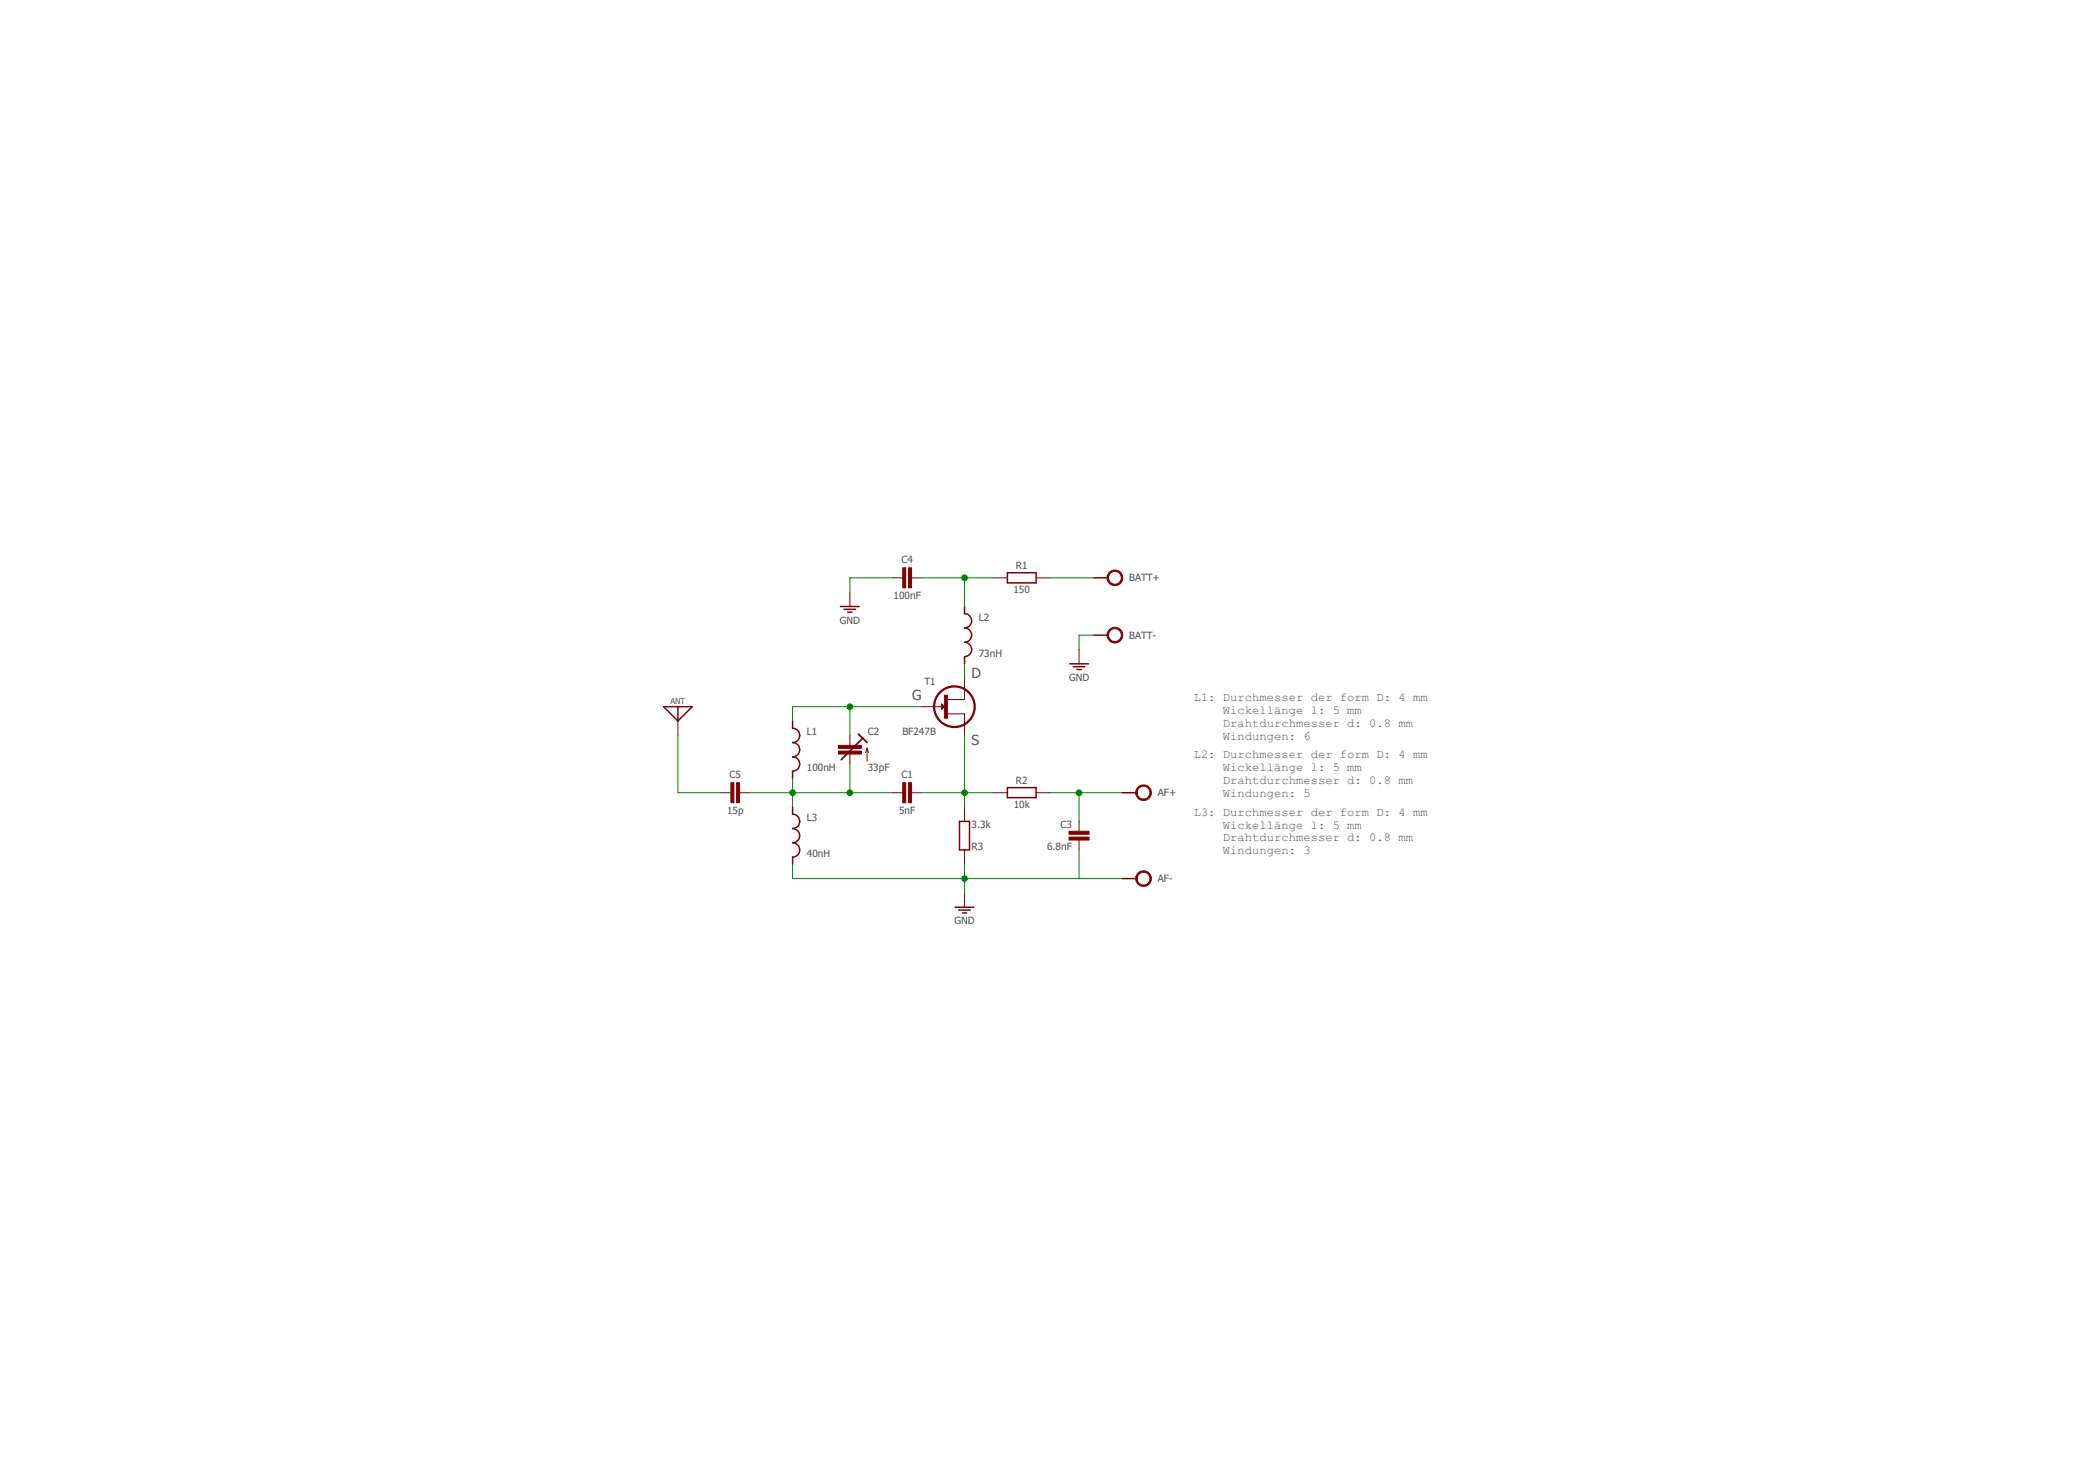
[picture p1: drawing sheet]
<svg xmlns="http://www.w3.org/2000/svg" width="297mm" height="210mm" viewBox="0 0 297 210" stroke-linecap="round" stroke-linejoin="round" font-family="sans-serif">
<g fill="none" stroke="#800000" stroke-width=".14">
<path d="M120.5 83.9v2.1M126.6 81.9h1.4M129.2 81.9h1.5M133.5 99.8l.4 .4-.4 .4zM133.5 99.9l.3 .3-.3 .2zM133.6 100v.3l.2-.1M136.8 96.1v3h-2.7M140.8 81.9h2M146.9 81.9h2M153 92.1v2M96.1 102.2v2M102.2 112.4h1.4"/>
<path d="M104.9 112.4h1.4M120.5 104.2v1.4M120.5 106.9v1.4M122.9 106v1.9M122.9 106l.2 .7M122.9 106l-.2 .7M126.6 112.4h1.4M129.2 112.4h1.5M130.7 100.2h3.3M134.1 101.2h2.7v3M136.8 114.4v2M140.8 112.4h2"/>
<path d="M146.9 112.4h2M153 116.4v1.4M153 119v1.5M136.8 120.5v2M136.8 126.6v2"/>
</g>
<circle cx="135.3" cy="100.2" r="2.88" fill="none" stroke="#800000" stroke-width=".32"/>
<g fill="#800000" stroke="#800000" stroke-width=".14">
<path d="M133.9 98.5h.4v3.3h-.4z"/>
<path d="M118.9 106.4h3.2v.5h-3.2z"/>
<path d="M118.9 105.6h3.2v.5h-3.2z"/>
<path d="M128 110.9h.4v2.9h-.4z"/>
<path d="M128.8 110.9h.4v2.9h-.4z"/>
<path d="M151.6 118.6h2.8v.5h-2.8z"/>
<path d="M151.6 117.8h2.8v.4h-2.8z"/>
<path d="M128 80.5h.4v2.8h-.4z"/>
<path d="M128.8 80.5h.4v2.8h-.4z"/>
<path d="M103.6 110.9h.5v2.9h-.5z"/>
<path d="M104.4 110.9h.5v2.9h-.5z"/>
</g>
<g fill="none" stroke="#800000" stroke-width=".21">
<path d="M119.2 86h2.6M119.7 86.4h1.6M120.2 86.8h.6M136.8 86v1a1.02 1.02 0 0 1 1 1 1.02 1.02 0 0 1-1 1 1.02 1.02 0 0 1 1 1 1.02 1.02 0 0 1-1 1 1.02 1.02 0 0 1 1 1.1 1.02 1.02 0 0 1-1 1v1M142.8 81.2h4.1v1.4h-4.1zM151.7 94.1h2.6M152.2 94.5h1.6M152.7 94.9h.6M155 90h2.1M155 81.9h2.1M94.1 100.2h4l-2 2zM96.1 100.2v2"/>
<path d="M112.4 102.2v1a1.02 1.02 0 0 1 1 1 1.02 1.02 0 0 1-1 1 1.02 1.02 0 0 1 1 1.1 1.02 1.02 0 0 1-1 1 1.02 1.02 0 0 1 1 1 1.02 1.02 0 0 1-1 1v1M112.4 114.4v1a1.02 1.02 0 0 1 1 1 1.02 1.02 0 0 1-1 1 1.01 1.01 0 0 1 1 1 1.01 1.01 0 0 1-1 1 1.02 1.02 0 0 1 1 1.1 1.02 1.02 0 0 1-1 1v1M136 116.4h1.5v4.1h-1.5zM142.8 111.6h4.1v1.5h-4.1zM159.1 112.4h2M135.4 128.6h2.7M135.9 129h1.7M136.4 129.4h.7M159.1 124.5h2"/>
</g>
<path d="M121.7 104l.6 .6M122.3 104.6l-3 3.1M122.3 104.6l.6 .6" fill="none" stroke="#800000" stroke-width=".25"/>
<g fill="#800000" stroke="#800000" stroke-width=".14">
<path d="M157.4 89.2a1.12 1.12 0 0 1 1.7 .3 1.12 1.12 0 0 1-.8 1.6 1.12 1.12 0 0 1-1.3-1.1h.2a.91 .91 0 0 1 1.2-.8 .91 .91 0 0 1 .3 1.5 .91 .91 0 0 1-1.5-.4v-.3h-.2v-.3z" fill-rule="evenodd"/>
<path d="M157.4 81a1.12 1.12 0 0 1 1.7 .4 1.12 1.12 0 0 1-.8 1.6 1.12 1.12 0 0 1-1.3-1.1h.2a.91 .91 0 0 1 1.2-.9 .91 .91 0 0 1 .3 1.5 .91 .91 0 0 1-1.5-.4v-.2h-.2v-.3z" fill-rule="evenodd"/>
<path d="M161.4 123.7a1.12 1.12 0 0 1 1.7 .3 1.12 1.12 0 0 1-.7 1.6 1.12 1.12 0 0 1-1.4-1.1h.2a.9 .9 0 0 1 1.3-.8 .9 .9 0 0 1 .2 1.5 .9 .9 0 0 1-1.4-.4l-.1-.3h-.2l.1-.3z" fill-rule="evenodd"/>
<path d="M161.4 111.5a1.12 1.12 0 0 1 1.7 .3 1.12 1.12 0 0 1-.7 1.6 1.12 1.12 0 0 1-1.4-1h.2a.9 .9 0 0 1 1.3-.9 .9 .9 0 0 1 .2 1.5 .9 .9 0 0 1-1.4-.4l-.1-.2h-.2l.1-.4z" fill-rule="evenodd"/>
</g>
<g fill="none" stroke="#008000" stroke-width=".14">
<path d="M126.6 81.9h-6.1v2M130.7 81.9h10.1M136.8 81.9v4.1M136.8 94.1v2M148.9 81.9h6.1M155 90h-2v2.1M96.1 104.2v8.2h6.1M106.3 112.4h20.3M112.4 110.3v4.1M120.5 100.2v4M120.5 108.3v4.1M130.7 100.2h-18.3v2"/>
<path d="M130.7 112.4h10.1M136.8 104.2v10.2M148.9 112.4h10.2M153 112.4v4M112.4 122.5v2h46.7M136.8 122.5v4.1M153 120.5v4"/>
</g>
<g fill="#008000" stroke="#008000" stroke-width=".14">
<circle cx="120.5" cy="100.2" r=".4"/>
<circle cx="120.5" cy="112.4" r=".4"/>
<circle cx="112.4" cy="112.4" r=".4"/>
<circle cx="136.8" cy="124.5" r=".4"/>
<circle cx="153" cy="112.4" r=".4"/>
<circle cx="136.8" cy="112.4" r=".4"/>
<circle cx="136.8" cy="81.9" r=".4"/>
</g>
<g font-size="2" fill="#505050">
<text x="129.3" y="99.2">G</text>
<text x="137.8" y="96.1">D</text>
<text x="137.8" y="105.6">S</text>
</g>
<g font-size="1.7" fill="#505050">
<text x="169.2" y="99.4">L1: Durchmesser der form D: 4 mm</text>
<text x="173.4" y="101.2">Wickellänge l: 5 mm</text>
<text x="169.2" y="107.5">L2: Durchmesser der form D: 4 mm</text>
<text x="173.4" y="103">Drahtdurchmesser d: 0.8 mm</text>
<text x="173.4" y="104.8">Windungen: 6</text>
<text x="173.4" y="109.3">Wickellänge l: 5 mm</text>
<text x="173.4" y="111.1">Drahtdurchmesser d: 0.8 mm</text>
<text x="173.4" y="112.9">Windungen: 5</text>
<text x="169.2" y="115.6">L3: Durchmesser der form D: 4 mm</text>
<text x="173.4" y="117.4">Wickellänge l: 5 mm</text>
<text x="173.4" y="119.2">Drahtdurchmesser d: 0.8 mm</text>
<text x="173.4" y="121.1">Windungen: 3</text>
</g>
<g font-size="1.4" fill="#505050">
<text x="127.8" y="79.9">C4</text>
<text x="144" y="80.7">R1</text>
<text x="160.1" y="82.4">BATT+</text>
<text x="119.1" y="88.4">GND</text>
<text x="126.7" y="84.9">100nF</text>
<text x="138.8" y="88">L2</text>
<text x="143.7" y="84.1">150</text>
<text x="138.8" y="93.1">73nH</text>
<text x="160.1" y="90.5">BATT-</text>
<text x="131.1" y="97.1">T1</text>
<text x="151.6" y="96.5">GND</text>
<text x="114.4" y="104.2">L1</text>
<text x="123" y="104.2">C2</text>
<text x="127.9" y="104.2">BF247B</text>
<text x="103.4" y="110.3">C5</text>
<text x="114.4" y="109.3">100nH</text>
<text x="123" y="109.3">33pF</text>
<text x="127.8" y="110.3">C1</text>
<text x="144" y="111.1">R2</text>
<text x="164.2" y="112.9">AF+</text>
<text x="103.1" y="115.4">15p</text>
<text x="114.4" y="116.4">L3</text>
<text x="127.5" y="115.4">5nF</text>
<text x="137.8" y="117.4">3.3k</text>
<text x="143.7" y="114.6">10k</text>
<text x="150.4" y="117.4">C3</text>
<text x="114.4" y="121.5">40nH</text>
<text x="137.8" y="120.5">R3</text>
<text x="148.5" y="120.5">6.8nF</text>
<text x="164.2" y="125">AF-</text>
<text x="135.3" y="131">GND</text>
</g>
<text font-size="1.1" fill="#505050" x="95.1" y="99.8">ANT</text>
</svg>
